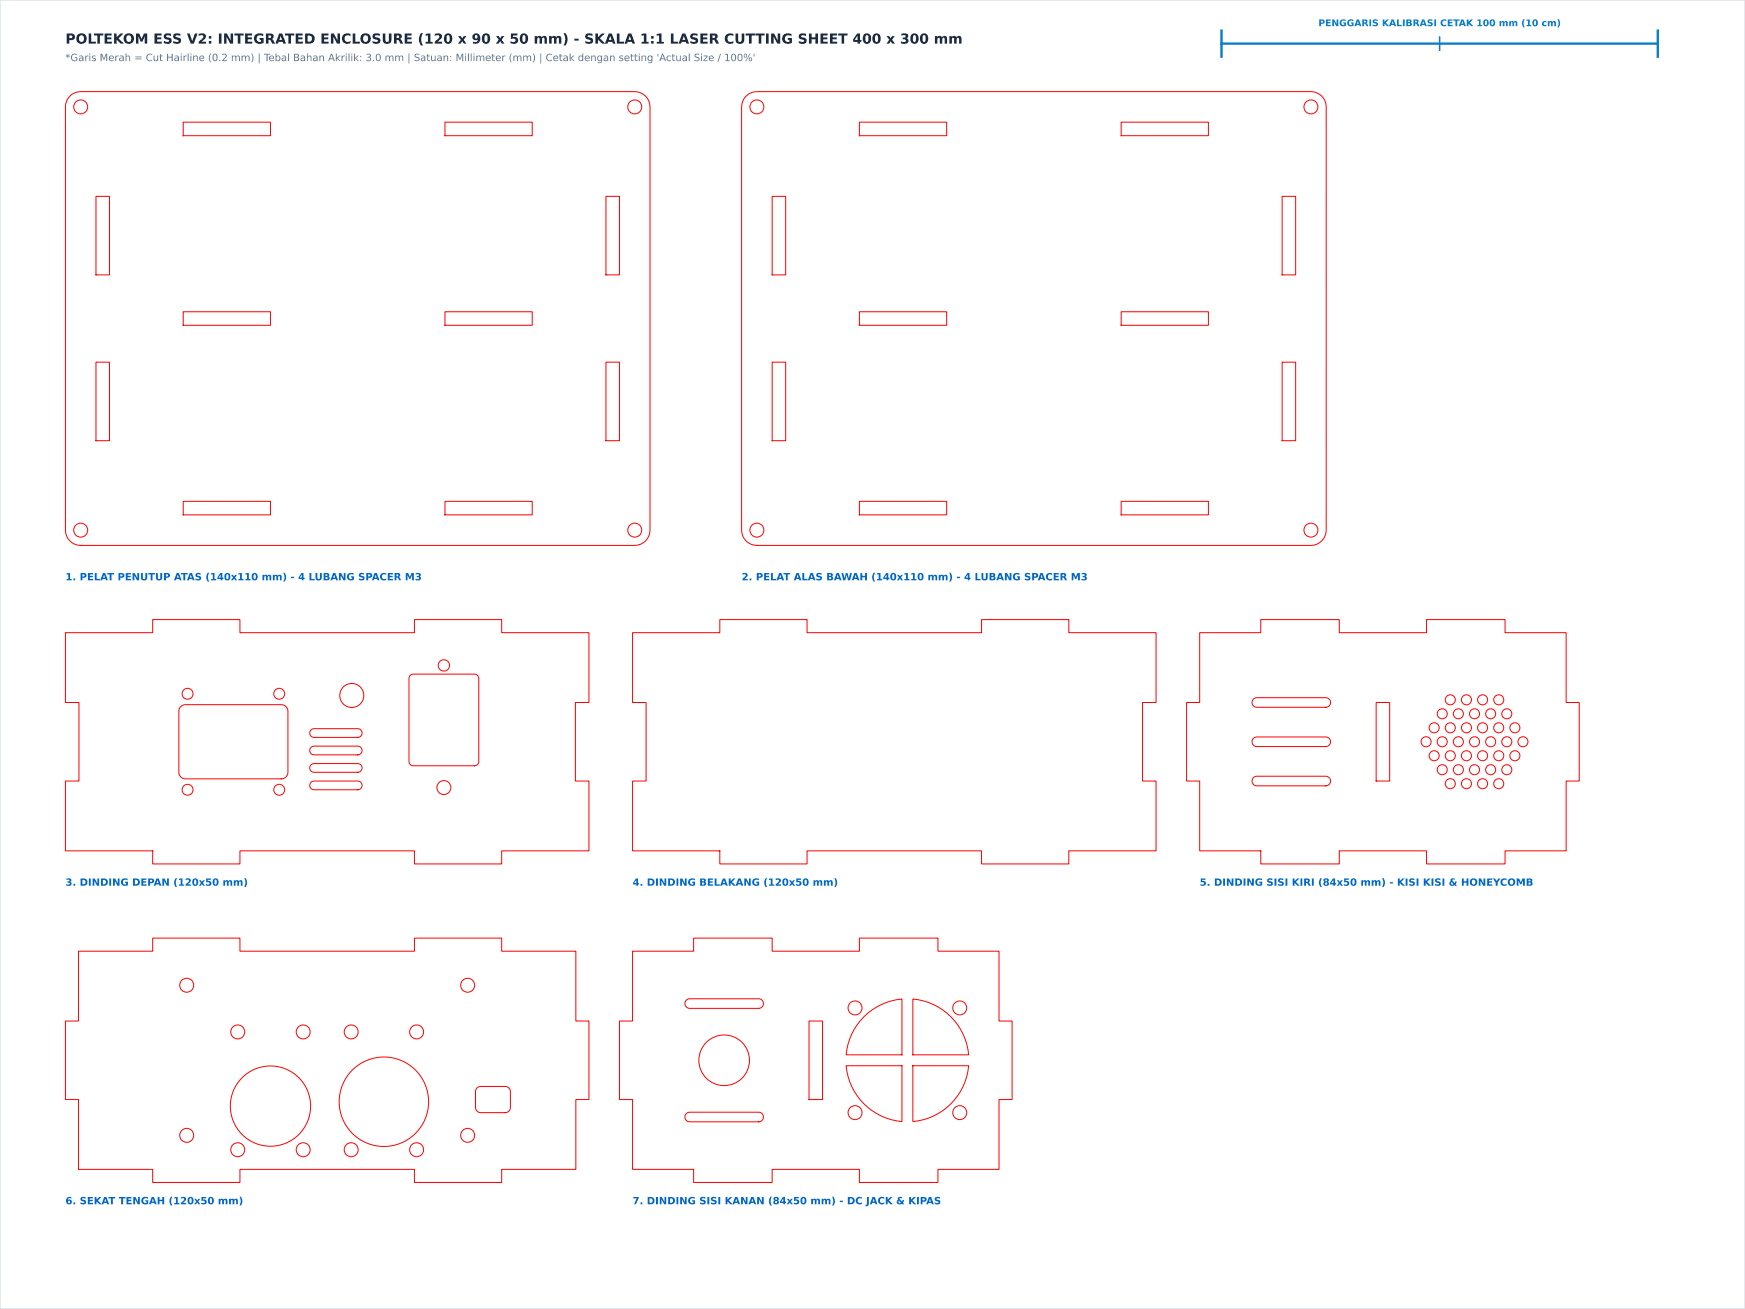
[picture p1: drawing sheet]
<svg xmlns="http://www.w3.org/2000/svg" width="400mm" height="300mm" viewBox="0 0 400 300" stroke-linecap="round" stroke-linejoin="round" font-family="sans-serif">
<path d="M0 0h400v300h-400z" fill="#fff" stroke="#cbd5e1" stroke-width=".23"/>
<g fill="none" stroke="#f00" stroke-width=".23">
<path d="M16 22a3.5 3.5 0 0 1 2.5-1h127a3.5 3.5 0 0 1 3.5 3.5v97a3.5 3.5 0 0 1-3.5 3.5h-127a3.5 3.5 0 0 1-3.5-3.5v-97a3.5 3.5 0 0 1 1-2.5zM42 28h20v3.1h-20zM102 28h20v3.1h-20zM171 22a3.5 3.5 0 0 1 2.5-1h127a3.5 3.5 0 0 1 3.5 3.5v97a3.5 3.5 0 0 1-3.5 3.5h-127a3.5 3.5 0 0 1-3.5-3.5v-97a3.5 3.5 0 0 1 1-2.5zM197 28h20v3.1h-20zM257 28h20v3.1h-20zM22 45h3.1v18h-3.1zM138.9 45h3.1v18h-3.1zM177 45h3.1v18h-3.1zM293.9 45h3.1v18h-3.1zM42 71.4h20v3.1h-20zM102 71.4h20v3.1h-20z"/>
<path d="M197 71.4h20v3.1h-20zM257 71.4h20v3.1h-20zM22 83h3.1v18h-3.1zM138.9 83h3.1v18h-3.1zM177 83h3.1v18h-3.1zM293.9 83h3.1v18h-3.1zM42 114.9h20v3.1h-20zM102 114.9h20v3.1h-20zM197 114.9h20v3.1h-20zM257 114.9h20v3.1h-20zM15 145h20v-3h20v3h40v-3h20v3h20v16h-3.1v18h3.1v16h-20v3h-20v-3h-40v3h-20v-3h-20v-16h3.1v-18h-3.1zM94 154.8l.7-.3h14.1a1 1 0 0 1 .9 1v19a1 1 0 0 1-.9 1h-14.1a1 1 0 0 1-1-1v-19z"/>
<path d="M145 145h20v-3h20v3h40v-3h20v3h20v16h-3.1v18h3.1v16h-20v3h-20v-3h-40v3h-20v-3h-20v-16h3.1v-18h-3.1zM275 145h14v-3h18v3h20v-3h18v3h14v16h3v18h-3v16h-14v3h-18v-3h-20v3h-18v-3h-14v-16h-3v-18h3zM41.4 161.9l1.1-.4h22a1.5 1.5 0 0 1 1.5 1.5v14a1.5 1.5 0 0 1-1.5 1.5h-22a1.5 1.5 0 0 1-1.5-1.5v-14zM71.3 167.3l.7-.3h10a1 1 0 0 1 1 1 1 1 0 0 1-1 1h-10a1 1 0 0 1-.9-.6 1 1 0 0 1 .2-1.1zM71.3 171.3l.7-.3h10a1 1 0 0 1 1 1 1 1 0 0 1-1 1h-10a1 1 0 0 1-.9-.6 1 1 0 0 1 .2-1.1zM71.3 175.3l.7-.3h10a1 1 0 0 1 1 1 1 1 0 0 1-1 1h-10a1 1 0 0 1-.9-.6 1 1 0 0 1 .2-1.1zM71.3 179.3l.7-.3h10a1 1 0 0 1 1 1 1 1 0 0 1-1 1h-10a1 1 0 0 1-.9-.6 1 1 0 0 1 .2-1.1zM287.3 178.2l.8-.3h15.8a1.1 1.1 0 0 1 1.1 1.1 1.1 1.1 0 0 1-1.1 1.1h-15.8a1.1 1.1 0 0 1-1-.7 1.1 1.1 0 0 1 .2-1.2zM287.3 169.2l.8-.3h15.8a1.1 1.1 0 0 1 1.1 1.1 1.1 1.1 0 0 1-1.1 1.1h-15.8a1.1 1.1 0 0 1-1-.7 1.1 1.1 0 0 1 .2-1.2zM287.3 160.2l.8-.3h15.8a1.1 1.1 0 0 1 1.1 1.1 1.1 1.1 0 0 1-1.1 1.1h-15.8a1.1 1.1 0 0 1-1-.7 1.1 1.1 0 0 1 .2-1.2zM315.4 161h3.2v18h-3.2zM18 218h17v-3h20v3h40v-3h20v3h17v16h3v18h-3v16h-17v3h-20v-3h-40v3h-20v-3h-17v-16h-3v-18h3z"/>
<path d="M145 218h14v-3h18v3h20v-3h18v3h14v16h3v18h-3v16h-14v3h-18v-3h-20v3h-18v-3h-14v-16h-3v-18h3zM157.3 229.2l.8-.3h15.8a1.1 1.1 0 0 1 1.1 1.1 1.1 1.1 0 0 1-1.1 1.1h-15.8a1.1 1.1 0 0 1-1-.7 1.1 1.1 0 0 1 .2-1.2zM185.5 234h3v18h-3zM198 233a14.1 14.1 0 0 1 8.7-4v12.7h-12.7a14.1 14.1 0 0 1 4-8.7zM209.2 229a14.1 14.1 0 0 1 12.8 12.7h-12.8zM109.4 249.4l.7-.4h5.7a1.2 1.2 0 0 1 1.2 1.2v3.6a1.2 1.2 0 0 1-1.2 1.2h-5.6a1.2 1.2 0 0 1-1.2-1.2v-3.7zM157.3 255.2l.8-.3h15.8a1.1 1.1 0 0 1 1.1 1.1 1.1 1.1 0 0 1-1.1 1.1h-15.8a1.1 1.1 0 0 1-1-.7 1.1 1.1 0 0 1 .2-1.2zM194 244.2h12.7v12.8a14.1 14.1 0 0 1-12.7-12.8zM209.2 244.2h12.8a14.1 14.1 0 0 1-12.8 12.8z"/>
<circle cx="18.5" cy="24.5" r="1.6"/>
<circle cx="145.5" cy="24.5" r="1.6"/>
<circle cx="173.5" cy="24.5" r="1.6"/>
<circle cx="300.5" cy="24.5" r="1.6"/>
<circle cx="18.5" cy="121.5" r="1.6"/>
<circle cx="145.5" cy="121.5" r="1.6"/>
<circle cx="173.5" cy="121.5" r="1.6"/>
<circle cx="300.5" cy="121.5" r="1.6"/>
<circle cx="43" cy="159" r="1.25"/>
<circle cx="64" cy="159" r="1.25"/>
<circle cx="80.6" cy="159.4" r="2.75"/>
<circle cx="101.7" cy="152.5" r="1.3"/>
<circle cx="326.9" cy="170" r="1.15"/>
<circle cx="328.8" cy="166.8" r="1.15"/>
<circle cx="328.8" cy="173.2" r="1.15"/>
<circle cx="330.6" cy="176.4" r="1.15"/>
<circle cx="330.6" cy="163.6" r="1.15"/>
<circle cx="330.6" cy="170" r="1.15"/>
<circle cx="332.4" cy="179.6" r="1.15"/>
<circle cx="332.4" cy="166.8" r="1.15"/>
<circle cx="332.4" cy="160.4" r="1.15"/>
<circle cx="332.4" cy="173.2" r="1.15"/>
<circle cx="334.3" cy="176.4" r="1.15"/>
<circle cx="334.3" cy="170" r="1.15"/>
<circle cx="334.3" cy="163.6" r="1.15"/>
<circle cx="336.2" cy="166.8" r="1.15"/>
<circle cx="336.2" cy="179.6" r="1.15"/>
<circle cx="336.2" cy="173.2" r="1.15"/>
<circle cx="336.2" cy="160.4" r="1.15"/>
<circle cx="338" cy="176.4" r="1.15"/>
<circle cx="338" cy="170" r="1.15"/>
<circle cx="338" cy="163.6" r="1.15"/>
<circle cx="339.8" cy="166.8" r="1.15"/>
<circle cx="339.8" cy="160.4" r="1.15"/>
<circle cx="339.8" cy="173.2" r="1.15"/>
<circle cx="339.8" cy="179.6" r="1.15"/>
<circle cx="341.7" cy="176.4" r="1.15"/>
<circle cx="341.7" cy="170" r="1.15"/>
<circle cx="341.7" cy="163.6" r="1.15"/>
<circle cx="343.6" cy="173.2" r="1.15"/>
<circle cx="343.6" cy="166.8" r="1.15"/>
<circle cx="343.6" cy="160.4" r="1.15"/>
<circle cx="343.6" cy="179.6" r="1.15"/>
<circle cx="345.4" cy="176.4" r="1.15"/>
<circle cx="345.4" cy="170" r="1.15"/>
<circle cx="345.4" cy="163.6" r="1.15"/>
<circle cx="347.3" cy="166.8" r="1.15"/>
<circle cx="347.3" cy="173.2" r="1.15"/>
<circle cx="349.1" cy="170" r="1.15"/>
<circle cx="43" cy="181" r="1.25"/>
<circle cx="64" cy="181" r="1.25"/>
<circle cx="101.7" cy="180.5" r="1.6"/>
<circle cx="42.8" cy="225.8" r="1.6"/>
<circle cx="54.5" cy="236.5" r="1.6"/>
<circle cx="69.5" cy="236.5" r="1.6"/>
<circle cx="80.5" cy="236.5" r="1.6"/>
<circle cx="95.5" cy="236.5" r="1.6"/>
<circle cx="107.2" cy="225.8" r="1.6"/>
<circle cx="196" cy="231" r="1.6"/>
<circle cx="220" cy="231" r="1.6"/>
<circle cx="62" cy="253.5" r="9.2"/>
<circle cx="88" cy="252.5" r="10.2"/>
<circle cx="166" cy="243" r="5.8"/>
<circle cx="196" cy="255" r="1.6"/>
<circle cx="220" cy="255" r="1.6"/>
<circle cx="42.8" cy="260.2" r="1.6"/>
<circle cx="54.5" cy="263.5" r="1.6"/>
<circle cx="69.5" cy="263.5" r="1.6"/>
<circle cx="80.5" cy="263.5" r="1.6"/>
<circle cx="95.5" cy="263.5" r="1.6"/>
<circle cx="107.2" cy="260.2" r="1.6"/>
</g>
<path d="M280 10h100M280 7v6M380 7v6" fill="none" stroke="#0284c7" stroke-width=".53"/>
<path d="M330 8.5v3" fill="none" stroke="#0284c7" stroke-width=".35"/>
<text font-size="3.2" fill="#1e293b" x="15" y="10">POLTEKOM ESS V2: INTEGRATED ENCLOSURE (120 x 90 x 50 mm) - SKALA 1:1 LASER CUTTING SHEET 400 x 300 mm</text>
<text font-size="2.3" fill="#64748b" x="15" y="14">*Garis Merah = Cut Hairline (0.2 mm) | Tebal Bahan Akrilik: 3.0 mm | Satuan: Millimeter (mm) | Cetak dengan setting 'Actual Size / 100%'</text>
<g font-size="2.3" fill="#06c">
<text x="15" y="133">1. PELAT PENUTUP ATAS (140x110 mm) - 4 LUBANG SPACER M3</text>
<text x="170" y="133">2. PELAT ALAS BAWAH (140x110 mm) - 4 LUBANG SPACER M3</text>
<text x="15" y="203">3. DINDING DEPAN (120x50 mm)</text>
<text x="145" y="203">4. DINDING BELAKANG (120x50 mm)</text>
<text x="275" y="203">5. DINDING SISI KIRI (84x50 mm) - KISI KISI &amp; HONEYCOMB</text>
<text x="15" y="276">6. SEKAT TENGAH (120x50 mm)</text>
<text x="145" y="276">7. DINDING SISI KANAN (84x50 mm) - DC JACK &amp; KIPAS</text>
</g>
<text font-size="2.1" fill="#0284c7" x="302.2" y="6">PENGGARIS KALIBRASI CETAK 100 mm (10 cm)</text>
</svg>
